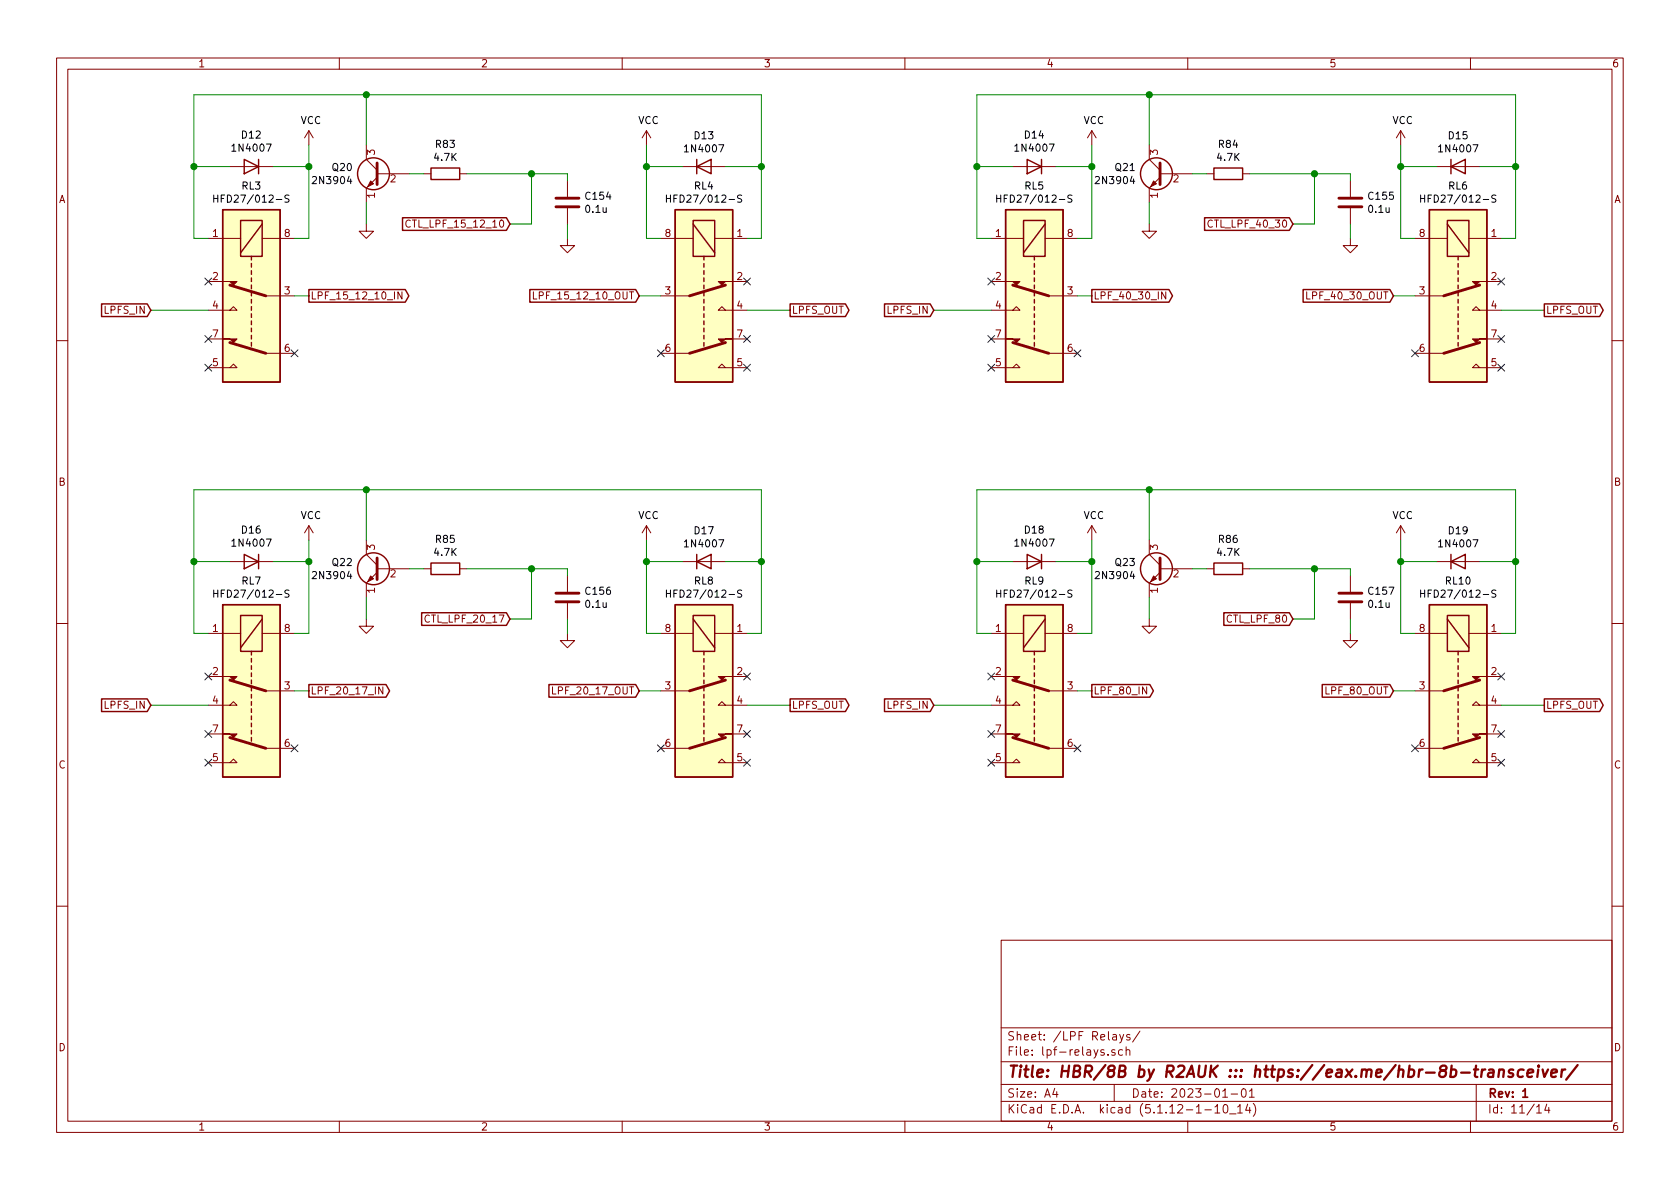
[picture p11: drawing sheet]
EESchema Schematic File Version 4
EELAYER 30 0
EELAYER END
$Descr A4 11693 8268
encoding utf-8
Sheet 11 14
Title "HBR/8B by R2AUK ::: https://eax.me/hbr-8b-transceiver/"
Date "2023-01-01"
Rev "1"
Comp ""
Comment1 ""
Comment2 ""
Comment3 ""
Comment4 ""
$EndDescr
$Comp
L Relay:G2RL-2-ASI-DC5 RL?
U 1 1
P 1750 2050
AR Path="/62866BC1/63A5D8CF" Ref="RL?"  Part="1" 
AR Path="/63A27CB7/63A5D8CF" Ref="RL3"  Part="1" 
F 0 "RL3" V 983 2050 50  0000 C CNN
F 1 "HFD27/012-S" V 1074 2050 50  0000 C CNN
F 2 "Relay_THT:Relay_DPDT_Omron_G2RL" H 2400 2000 50  0001 L CNN
F 3 "https://omronfs.omron.com/en_US/ecb/products/pdf/en-g2rl.pdf" H 1750 2050 50  0001 C CNN
	1    1750 2050
	0    -1   1    0   
$EndComp
NoConn ~ 1450 2350
NoConn ~ 2050 2450
NoConn ~ 1450 2550
$Comp
L Relay:G2RL-2-ASI-DC5 RL?
U 1 1
P 4900 2050
AR Path="/62866BC1/63A5D90E" Ref="RL?"  Part="1" 
AR Path="/63A27CB7/63A5D90E" Ref="RL4"  Part="1" 
F 0 "RL4" V 4133 2050 50  0000 C CNN
F 1 "HFD27/012-S" V 4224 2050 50  0000 C CNN
F 2 "Relay_THT:Relay_DPDT_Omron_G2RL" H 5550 2000 50  0001 L CNN
F 3 "https://omronfs.omron.com/en_US/ecb/products/pdf/en-g2rl.pdf" H 4900 2050 50  0001 C CNN
	1    4900 2050
	0    1    1    0   
$EndComp
NoConn ~ 4600 2450
NoConn ~ 5200 2350
NoConn ~ 5200 2550
NoConn ~ 5200 1950
NoConn ~ 1450 1950
$Comp
L power:VCC #PWR?
U 1 1
P 2150 1000
AR Path="/62866BC1/63A5D957" Ref="#PWR?"  Part="1" 
AR Path="/63A27CB7/63A5D957" Ref="#PWR0161"  Part="1" 
F 0 "#PWR0161" H 2150 850 50  0001 C CNN
F 1 "VCC" H 2165 1173 50  0000 C CNN
F 2 "" H 2150 1000 50  0001 C CNN
F 3 "" H 2150 1000 50  0001 C CNN
	1    2150 1000
	1    0    0    -1  
$EndComp
$Comp
L power:VCC #PWR?
U 1 1
P 4500 1000
AR Path="/62866BC1/63A5D95D" Ref="#PWR?"  Part="1" 
AR Path="/63A27CB7/63A5D95D" Ref="#PWR0162"  Part="1" 
F 0 "#PWR0162" H 4500 850 50  0001 C CNN
F 1 "VCC" H 4515 1173 50  0000 C CNN
F 2 "" H 4500 1000 50  0001 C CNN
F 3 "" H 4500 1000 50  0001 C CNN
	1    4500 1000
	1    0    0    -1  
$EndComp
$Comp
L Diode:1N4007 D?
U 1 1
P 4900 1150
AR Path="/62866BC1/63A5D963" Ref="D?"  Part="1" 
AR Path="/63A27CB7/63A5D963" Ref="D13"  Part="1" 
F 0 "D13" H 4900 1367 50  0000 C CNN
F 1 "1N4007" H 4900 1276 50  0000 C CNN
F 2 "Diode_THT:D_DO-41_SOD81_P10.16mm_Horizontal" H 4900 975 50  0001 C CNN
F 3 "http://www.vishay.com/docs/88503/1n4001.pdf" H 4900 1150 50  0001 C CNN
	1    4900 1150
	1    0    0    -1  
$EndComp
$Comp
L Diode:1N4007 D?
U 1 1
P 1750 1150
AR Path="/62866BC1/63A5D969" Ref="D?"  Part="1" 
AR Path="/63A27CB7/63A5D969" Ref="D12"  Part="1" 
F 0 "D12" H 1750 933 50  0000 C CNN
F 1 "1N4007" H 1750 1024 50  0000 C CNN
F 2 "Diode_THT:D_DO-41_SOD81_P10.16mm_Horizontal" H 1750 975 50  0001 C CNN
F 3 "http://www.vishay.com/docs/88503/1n4001.pdf" H 1750 1150 50  0001 C CNN
	1    1750 1150
	-1   0    0    1   
$EndComp
Wire Wire Line
	2050 1650 2150 1650
Wire Wire Line
	2150 1650 2150 1150
Wire Wire Line
	1900 1150 2150 1150
Connection ~ 2150 1150
Wire Wire Line
	2150 1150 2150 1000
Wire Wire Line
	4600 1650 4500 1650
Wire Wire Line
	4500 1650 4500 1150
Wire Wire Line
	4750 1150 4500 1150
Connection ~ 4500 1150
Wire Wire Line
	4500 1150 4500 1000
Wire Wire Line
	1450 1650 1350 1650
Wire Wire Line
	1350 1650 1350 1150
Wire Wire Line
	1350 1150 1600 1150
Wire Wire Line
	1350 1150 1350 650 
Connection ~ 1350 1150
Wire Wire Line
	5050 1150 5300 1150
Wire Wire Line
	5300 1650 5300 1150
Wire Wire Line
	5300 1650 5200 1650
Connection ~ 5300 1150
Wire Wire Line
	5300 1150 5300 650 
$Comp
L Transistor_BJT:2N3904 Q?
U 1 1
P 2650 1200
AR Path="/62866BC1/63A5D990" Ref="Q?"  Part="1" 
AR Path="/63A27CB7/63A5D990" Ref="Q20"  Part="1" 
F 0 "Q20" H 2841 1246 50  0000 L CNN
F 1 "2N3904" H 2841 1155 50  0000 L CNN
F 2 "Package_TO_SOT_THT:TO-92_Inline" H 2850 1125 50  0001 L CIN
F 3 "https://www.fairchildsemi.com/datasheets/2N/2N3904.pdf" H 2650 1200 50  0001 L CNN
	1    2650 1200
	-1   0    0    -1  
$EndComp
$Comp
L power:GND #PWR?
U 1 1
P 2550 1550
AR Path="/62866BC1/63A5D9A3" Ref="#PWR?"  Part="1" 
AR Path="/63A27CB7/63A5D9A3" Ref="#PWR0165"  Part="1" 
F 0 "#PWR0165" H 2550 1300 50  0001 C CNN
F 1 "GND" H 2555 1377 50  0001 C CNN
F 2 "" H 2550 1550 50  0001 C CNN
F 3 "" H 2550 1550 50  0001 C CNN
	1    2550 1550
	1    0    0    -1  
$EndComp
Wire Wire Line
	2550 1550 2550 1400
$Comp
L Device:R R?
U 1 1
P 3100 1200
AR Path="/62866BC1/63A5D9B4" Ref="R?"  Part="1" 
AR Path="/63A27CB7/63A5D9B4" Ref="R83"  Part="1" 
F 0 "R83" V 2893 1200 50  0000 C CNN
F 1 "4.7K" V 2984 1200 50  0000 C CNN
F 2 "" V 3030 1200 50  0001 C CNN
F 3 "~" H 3100 1200 50  0001 C CNN
	1    3100 1200
	0    1    1    0   
$EndComp
Wire Wire Line
	2950 1200 2850 1200
Text GLabel 3550 1550 0    50   Input ~ 0
CTL_LPF_15_12_10
Text GLabel 5500 2150 2    50   Output ~ 0
LPFS_OUT
Text GLabel 1050 2150 0    50   Input ~ 0
LPFS_IN
Wire Wire Line
	5500 2150 5200 2150
Wire Wire Line
	1050 2150 1450 2150
Wire Wire Line
	1350 650  2550 650 
Text GLabel 2150 2050 2    50   Output ~ 0
LPF_15_12_10_IN
Text GLabel 4450 2050 0    50   Input ~ 0
LPF_15_12_10_OUT
Wire Wire Line
	4450 2050 4600 2050
Wire Wire Line
	2150 2050 2050 2050
Wire Wire Line
	2550 650  2550 1000
Wire Wire Line
	3700 1200 3700 1550
Wire Wire Line
	3700 1550 3550 1550
Wire Wire Line
	3250 1200 3700 1200
$Comp
L Relay:G2RL-2-ASI-DC5 RL?
U 1 1
P 1750 4800
AR Path="/62866BC1/63AC4995" Ref="RL?"  Part="1" 
AR Path="/63A27CB7/63AC4995" Ref="RL7"  Part="1" 
F 0 "RL7" V 983 4800 50  0000 C CNN
F 1 "HFD27/012-S" V 1074 4800 50  0000 C CNN
F 2 "Relay_THT:Relay_DPDT_Omron_G2RL" H 2400 4750 50  0001 L CNN
F 3 "https://omronfs.omron.com/en_US/ecb/products/pdf/en-g2rl.pdf" H 1750 4800 50  0001 C CNN
	1    1750 4800
	0    -1   1    0   
$EndComp
NoConn ~ 1450 5100
NoConn ~ 2050 5200
NoConn ~ 1450 5300
$Comp
L Relay:G2RL-2-ASI-DC5 RL?
U 1 1
P 4900 4800
AR Path="/62866BC1/63AC49A2" Ref="RL?"  Part="1" 
AR Path="/63A27CB7/63AC49A2" Ref="RL8"  Part="1" 
F 0 "RL8" V 4133 4800 50  0000 C CNN
F 1 "HFD27/012-S" V 4224 4800 50  0000 C CNN
F 2 "Relay_THT:Relay_DPDT_Omron_G2RL" H 5550 4750 50  0001 L CNN
F 3 "https://omronfs.omron.com/en_US/ecb/products/pdf/en-g2rl.pdf" H 4900 4800 50  0001 C CNN
	1    4900 4800
	0    1    1    0   
$EndComp
NoConn ~ 4600 5200
NoConn ~ 5200 5100
NoConn ~ 5200 5300
NoConn ~ 5200 4700
NoConn ~ 1450 4700
$Comp
L power:VCC #PWR?
U 1 1
P 2150 3750
AR Path="/62866BC1/63AC49B1" Ref="#PWR?"  Part="1" 
AR Path="/63A27CB7/63AC49B1" Ref="#PWR0169"  Part="1" 
F 0 "#PWR0169" H 2150 3600 50  0001 C CNN
F 1 "VCC" H 2165 3923 50  0000 C CNN
F 2 "" H 2150 3750 50  0001 C CNN
F 3 "" H 2150 3750 50  0001 C CNN
	1    2150 3750
	1    0    0    -1  
$EndComp
$Comp
L power:VCC #PWR?
U 1 1
P 4500 3750
AR Path="/62866BC1/63AC49BB" Ref="#PWR?"  Part="1" 
AR Path="/63A27CB7/63AC49BB" Ref="#PWR0170"  Part="1" 
F 0 "#PWR0170" H 4500 3600 50  0001 C CNN
F 1 "VCC" H 4515 3923 50  0000 C CNN
F 2 "" H 4500 3750 50  0001 C CNN
F 3 "" H 4500 3750 50  0001 C CNN
	1    4500 3750
	1    0    0    -1  
$EndComp
$Comp
L Diode:1N4007 D?
U 1 1
P 4900 3900
AR Path="/62866BC1/63AC49C5" Ref="D?"  Part="1" 
AR Path="/63A27CB7/63AC49C5" Ref="D17"  Part="1" 
F 0 "D17" H 4900 4117 50  0000 C CNN
F 1 "1N4007" H 4900 4026 50  0000 C CNN
F 2 "Diode_THT:D_DO-41_SOD81_P10.16mm_Horizontal" H 4900 3725 50  0001 C CNN
F 3 "http://www.vishay.com/docs/88503/1n4001.pdf" H 4900 3900 50  0001 C CNN
	1    4900 3900
	1    0    0    -1  
$EndComp
$Comp
L Diode:1N4007 D?
U 1 1
P 1750 3900
AR Path="/62866BC1/63AC49CF" Ref="D?"  Part="1" 
AR Path="/63A27CB7/63AC49CF" Ref="D16"  Part="1" 
F 0 "D16" H 1750 3683 50  0000 C CNN
F 1 "1N4007" H 1750 3774 50  0000 C CNN
F 2 "Diode_THT:D_DO-41_SOD81_P10.16mm_Horizontal" H 1750 3725 50  0001 C CNN
F 3 "http://www.vishay.com/docs/88503/1n4001.pdf" H 1750 3900 50  0001 C CNN
	1    1750 3900
	-1   0    0    1   
$EndComp
Wire Wire Line
	2050 4400 2150 4400
Wire Wire Line
	2150 4400 2150 3900
Wire Wire Line
	1900 3900 2150 3900
Connection ~ 2150 3900
Wire Wire Line
	2150 3900 2150 3750
Wire Wire Line
	4600 4400 4500 4400
Wire Wire Line
	4500 4400 4500 3900
Wire Wire Line
	4750 3900 4500 3900
Connection ~ 4500 3900
Wire Wire Line
	4500 3900 4500 3750
Wire Wire Line
	1450 4400 1350 4400
Wire Wire Line
	1350 4400 1350 3900
Wire Wire Line
	1350 3900 1600 3900
Wire Wire Line
	1350 3900 1350 3400
Connection ~ 1350 3900
Wire Wire Line
	5050 3900 5300 3900
Wire Wire Line
	5300 4400 5300 3900
Wire Wire Line
	5300 4400 5200 4400
Connection ~ 5300 3900
Wire Wire Line
	5300 3900 5300 3400
$Comp
L Transistor_BJT:2N3904 Q?
U 1 1
P 2650 3950
AR Path="/62866BC1/63AC49ED" Ref="Q?"  Part="1" 
AR Path="/63A27CB7/63AC49ED" Ref="Q22"  Part="1" 
F 0 "Q22" H 2841 3996 50  0000 L CNN
F 1 "2N3904" H 2841 3905 50  0000 L CNN
F 2 "Package_TO_SOT_THT:TO-92_Inline" H 2850 3875 50  0001 L CIN
F 3 "https://www.fairchildsemi.com/datasheets/2N/2N3904.pdf" H 2650 3950 50  0001 L CNN
	1    2650 3950
	-1   0    0    -1  
$EndComp
$Comp
L power:GND #PWR?
U 1 1
P 2550 4300
AR Path="/62866BC1/63AC49F7" Ref="#PWR?"  Part="1" 
AR Path="/63A27CB7/63AC49F7" Ref="#PWR0173"  Part="1" 
F 0 "#PWR0173" H 2550 4050 50  0001 C CNN
F 1 "GND" H 2555 4127 50  0001 C CNN
F 2 "" H 2550 4300 50  0001 C CNN
F 3 "" H 2550 4300 50  0001 C CNN
	1    2550 4300
	1    0    0    -1  
$EndComp
Wire Wire Line
	2550 4300 2550 4150
$Comp
L Device:R R?
U 1 1
P 3100 3950
AR Path="/62866BC1/63AC4A02" Ref="R?"  Part="1" 
AR Path="/63A27CB7/63AC4A02" Ref="R85"  Part="1" 
F 0 "R85" V 2893 3950 50  0000 C CNN
F 1 "4.7K" V 2984 3950 50  0000 C CNN
F 2 "" V 3030 3950 50  0001 C CNN
F 3 "~" H 3100 3950 50  0001 C CNN
	1    3100 3950
	0    1    1    0   
$EndComp
Wire Wire Line
	2950 3950 2850 3950
Text GLabel 3550 4300 0    50   Input ~ 0
CTL_LPF_20_17
Text GLabel 5500 4900 2    50   Output ~ 0
LPFS_OUT
Text GLabel 1050 4900 0    50   Input ~ 0
LPFS_IN
Wire Wire Line
	5500 4900 5200 4900
Wire Wire Line
	1050 4900 1450 4900
Wire Wire Line
	1350 3400 2550 3400
Text GLabel 2150 4800 2    50   Output ~ 0
LPF_20_17_IN
Text GLabel 4450 4800 0    50   Input ~ 0
LPF_20_17_OUT
Wire Wire Line
	4450 4800 4600 4800
Wire Wire Line
	2150 4800 2050 4800
Wire Wire Line
	2550 3400 2550 3750
Wire Wire Line
	3700 3950 3700 4300
Wire Wire Line
	3700 4300 3550 4300
Wire Wire Line
	3250 3950 3700 3950
$Comp
L Relay:G2RL-2-ASI-DC5 RL?
U 1 1
P 7200 2050
AR Path="/62866BC1/63AD131B" Ref="RL?"  Part="1" 
AR Path="/63A27CB7/63AD131B" Ref="RL5"  Part="1" 
F 0 "RL5" V 6433 2050 50  0000 C CNN
F 1 "HFD27/012-S" V 6524 2050 50  0000 C CNN
F 2 "Relay_THT:Relay_DPDT_Omron_G2RL" H 7850 2000 50  0001 L CNN
F 3 "https://omronfs.omron.com/en_US/ecb/products/pdf/en-g2rl.pdf" H 7200 2050 50  0001 C CNN
	1    7200 2050
	0    -1   1    0   
$EndComp
NoConn ~ 6900 2350
NoConn ~ 7500 2450
NoConn ~ 6900 2550
NoConn ~ 6900 1950
$Comp
L power:VCC #PWR?
U 1 1
P 7600 1000
AR Path="/62866BC1/63AD1337" Ref="#PWR?"  Part="1" 
AR Path="/63A27CB7/63AD1337" Ref="#PWR0163"  Part="1" 
F 0 "#PWR0163" H 7600 850 50  0001 C CNN
F 1 "VCC" H 7615 1173 50  0000 C CNN
F 2 "" H 7600 1000 50  0001 C CNN
F 3 "" H 7600 1000 50  0001 C CNN
	1    7600 1000
	1    0    0    -1  
$EndComp
$Comp
L Diode:1N4007 D?
U 1 1
P 7200 1150
AR Path="/62866BC1/63AD1355" Ref="D?"  Part="1" 
AR Path="/63A27CB7/63AD1355" Ref="D14"  Part="1" 
F 0 "D14" H 7200 933 50  0000 C CNN
F 1 "1N4007" H 7200 1024 50  0000 C CNN
F 2 "Diode_THT:D_DO-41_SOD81_P10.16mm_Horizontal" H 7200 975 50  0001 C CNN
F 3 "http://www.vishay.com/docs/88503/1n4001.pdf" H 7200 1150 50  0001 C CNN
	1    7200 1150
	-1   0    0    1   
$EndComp
Wire Wire Line
	7500 1650 7600 1650
Wire Wire Line
	7600 1650 7600 1150
Wire Wire Line
	7350 1150 7600 1150
Connection ~ 7600 1150
Wire Wire Line
	7600 1150 7600 1000
Wire Wire Line
	6900 1650 6800 1650
Wire Wire Line
	6800 1650 6800 1150
Wire Wire Line
	6800 1150 7050 1150
Wire Wire Line
	6800 1150 6800 650 
Connection ~ 6800 1150
$Comp
L Transistor_BJT:2N3904 Q?
U 1 1
P 8100 1200
AR Path="/62866BC1/63AD1373" Ref="Q?"  Part="1" 
AR Path="/63A27CB7/63AD1373" Ref="Q21"  Part="1" 
F 0 "Q21" H 8291 1246 50  0000 L CNN
F 1 "2N3904" H 8291 1155 50  0000 L CNN
F 2 "Package_TO_SOT_THT:TO-92_Inline" H 8300 1125 50  0001 L CIN
F 3 "https://www.fairchildsemi.com/datasheets/2N/2N3904.pdf" H 8100 1200 50  0001 L CNN
	1    8100 1200
	-1   0    0    -1  
$EndComp
$Comp
L power:GND #PWR?
U 1 1
P 8000 1550
AR Path="/62866BC1/63AD137D" Ref="#PWR?"  Part="1" 
AR Path="/63A27CB7/63AD137D" Ref="#PWR0166"  Part="1" 
F 0 "#PWR0166" H 8000 1300 50  0001 C CNN
F 1 "GND" H 8005 1377 50  0001 C CNN
F 2 "" H 8000 1550 50  0001 C CNN
F 3 "" H 8000 1550 50  0001 C CNN
	1    8000 1550
	1    0    0    -1  
$EndComp
Wire Wire Line
	8000 1550 8000 1400
$Comp
L Device:R R?
U 1 1
P 8550 1200
AR Path="/62866BC1/63AD1388" Ref="R?"  Part="1" 
AR Path="/63A27CB7/63AD1388" Ref="R84"  Part="1" 
F 0 "R84" V 8343 1200 50  0000 C CNN
F 1 "4.7K" V 8434 1200 50  0000 C CNN
F 2 "" V 8480 1200 50  0001 C CNN
F 3 "~" H 8550 1200 50  0001 C CNN
	1    8550 1200
	0    1    1    0   
$EndComp
Wire Wire Line
	8400 1200 8300 1200
Text GLabel 9000 1550 0    50   Input ~ 0
CTL_LPF_40_30
Text GLabel 6500 2150 0    50   Input ~ 0
LPFS_IN
Wire Wire Line
	6500 2150 6900 2150
Wire Wire Line
	6800 650  8000 650 
Text GLabel 7600 2050 2    50   Output ~ 0
LPF_40_30_IN
Wire Wire Line
	7600 2050 7500 2050
Wire Wire Line
	8000 650  8000 1000
Wire Wire Line
	9150 1200 9150 1550
Wire Wire Line
	9150 1550 9000 1550
Wire Wire Line
	8700 1200 9150 1200
$Comp
L Relay:G2RL-2-ASI-DC5 RL?
U 1 1
P 7200 4800
AR Path="/62866BC1/63AD13A3" Ref="RL?"  Part="1" 
AR Path="/63A27CB7/63AD13A3" Ref="RL9"  Part="1" 
F 0 "RL9" V 6433 4800 50  0000 C CNN
F 1 "HFD27/012-S" V 6524 4800 50  0000 C CNN
F 2 "Relay_THT:Relay_DPDT_Omron_G2RL" H 7850 4750 50  0001 L CNN
F 3 "https://omronfs.omron.com/en_US/ecb/products/pdf/en-g2rl.pdf" H 7200 4800 50  0001 C CNN
	1    7200 4800
	0    -1   1    0   
$EndComp
NoConn ~ 6900 5100
NoConn ~ 7500 5200
NoConn ~ 6900 5300
$Comp
L Relay:G2RL-2-ASI-DC5 RL?
U 1 1
P 10150 4800
AR Path="/62866BC1/63AD13B0" Ref="RL?"  Part="1" 
AR Path="/63A27CB7/63AD13B0" Ref="RL10"  Part="1" 
F 0 "RL10" V 9383 4800 50  0000 C CNN
F 1 "HFD27/012-S" V 9474 4800 50  0000 C CNN
F 2 "Relay_THT:Relay_DPDT_Omron_G2RL" H 10800 4750 50  0001 L CNN
F 3 "https://omronfs.omron.com/en_US/ecb/products/pdf/en-g2rl.pdf" H 10150 4800 50  0001 C CNN
	1    10150 4800
	0    1    1    0   
$EndComp
NoConn ~ 9850 5200
NoConn ~ 10450 5100
NoConn ~ 10450 5300
NoConn ~ 10450 4700
NoConn ~ 6900 4700
$Comp
L power:VCC #PWR?
U 1 1
P 7600 3750
AR Path="/62866BC1/63AD13BF" Ref="#PWR?"  Part="1" 
AR Path="/63A27CB7/63AD13BF" Ref="#PWR0171"  Part="1" 
F 0 "#PWR0171" H 7600 3600 50  0001 C CNN
F 1 "VCC" H 7615 3923 50  0000 C CNN
F 2 "" H 7600 3750 50  0001 C CNN
F 3 "" H 7600 3750 50  0001 C CNN
	1    7600 3750
	1    0    0    -1  
$EndComp
$Comp
L power:VCC #PWR?
U 1 1
P 9750 3750
AR Path="/62866BC1/63AD13C9" Ref="#PWR?"  Part="1" 
AR Path="/63A27CB7/63AD13C9" Ref="#PWR0172"  Part="1" 
F 0 "#PWR0172" H 9750 3600 50  0001 C CNN
F 1 "VCC" H 9765 3923 50  0000 C CNN
F 2 "" H 9750 3750 50  0001 C CNN
F 3 "" H 9750 3750 50  0001 C CNN
	1    9750 3750
	1    0    0    -1  
$EndComp
$Comp
L Diode:1N4007 D?
U 1 1
P 10150 3900
AR Path="/62866BC1/63AD13D3" Ref="D?"  Part="1" 
AR Path="/63A27CB7/63AD13D3" Ref="D19"  Part="1" 
F 0 "D19" H 10150 4117 50  0000 C CNN
F 1 "1N4007" H 10150 4026 50  0000 C CNN
F 2 "Diode_THT:D_DO-41_SOD81_P10.16mm_Horizontal" H 10150 3725 50  0001 C CNN
F 3 "http://www.vishay.com/docs/88503/1n4001.pdf" H 10150 3900 50  0001 C CNN
	1    10150 3900
	1    0    0    -1  
$EndComp
$Comp
L Diode:1N4007 D?
U 1 1
P 7200 3900
AR Path="/62866BC1/63AD13DD" Ref="D?"  Part="1" 
AR Path="/63A27CB7/63AD13DD" Ref="D18"  Part="1" 
F 0 "D18" H 7200 3683 50  0000 C CNN
F 1 "1N4007" H 7200 3774 50  0000 C CNN
F 2 "Diode_THT:D_DO-41_SOD81_P10.16mm_Horizontal" H 7200 3725 50  0001 C CNN
F 3 "http://www.vishay.com/docs/88503/1n4001.pdf" H 7200 3900 50  0001 C CNN
	1    7200 3900
	-1   0    0    1   
$EndComp
Wire Wire Line
	7500 4400 7600 4400
Wire Wire Line
	7600 4400 7600 3900
Wire Wire Line
	7350 3900 7600 3900
Connection ~ 7600 3900
Wire Wire Line
	7600 3900 7600 3750
Wire Wire Line
	9850 4400 9750 4400
Wire Wire Line
	9750 4400 9750 3900
Wire Wire Line
	10000 3900 9750 3900
Connection ~ 9750 3900
Wire Wire Line
	9750 3900 9750 3750
Wire Wire Line
	6900 4400 6800 4400
Wire Wire Line
	6800 4400 6800 3900
Wire Wire Line
	6800 3900 7050 3900
Wire Wire Line
	6800 3900 6800 3400
Connection ~ 6800 3900
Wire Wire Line
	10300 3900 10550 3900
Wire Wire Line
	10550 4400 10550 3900
Wire Wire Line
	10550 4400 10450 4400
Connection ~ 10550 3900
Wire Wire Line
	10550 3900 10550 3400
$Comp
L Transistor_BJT:2N3904 Q?
U 1 1
P 8100 3950
AR Path="/62866BC1/63AD13FB" Ref="Q?"  Part="1" 
AR Path="/63A27CB7/63AD13FB" Ref="Q23"  Part="1" 
F 0 "Q23" H 8291 3996 50  0000 L CNN
F 1 "2N3904" H 8291 3905 50  0000 L CNN
F 2 "Package_TO_SOT_THT:TO-92_Inline" H 8300 3875 50  0001 L CIN
F 3 "https://www.fairchildsemi.com/datasheets/2N/2N3904.pdf" H 8100 3950 50  0001 L CNN
	1    8100 3950
	-1   0    0    -1  
$EndComp
$Comp
L power:GND #PWR?
U 1 1
P 8000 4300
AR Path="/62866BC1/63AD1405" Ref="#PWR?"  Part="1" 
AR Path="/63A27CB7/63AD1405" Ref="#PWR0174"  Part="1" 
F 0 "#PWR0174" H 8000 4050 50  0001 C CNN
F 1 "GND" H 8005 4127 50  0001 C CNN
F 2 "" H 8000 4300 50  0001 C CNN
F 3 "" H 8000 4300 50  0001 C CNN
	1    8000 4300
	1    0    0    -1  
$EndComp
Wire Wire Line
	8000 4300 8000 4150
$Comp
L Device:R R?
U 1 1
P 8550 3950
AR Path="/62866BC1/63AD1410" Ref="R?"  Part="1" 
AR Path="/63A27CB7/63AD1410" Ref="R86"  Part="1" 
F 0 "R86" V 8343 3950 50  0000 C CNN
F 1 "4.7K" V 8434 3950 50  0000 C CNN
F 2 "" V 8480 3950 50  0001 C CNN
F 3 "~" H 8550 3950 50  0001 C CNN
	1    8550 3950
	0    1    1    0   
$EndComp
Wire Wire Line
	8400 3950 8300 3950
Text GLabel 9000 4300 0    50   Input ~ 0
CTL_LPF_80
Text GLabel 10750 4900 2    50   Output ~ 0
LPFS_OUT
Text GLabel 6500 4900 0    50   Input ~ 0
LPFS_IN
Wire Wire Line
	10750 4900 10450 4900
Wire Wire Line
	6500 4900 6900 4900
Wire Wire Line
	6800 3400 8000 3400
Text GLabel 7600 4800 2    50   Output ~ 0
LPF_80_IN
Text GLabel 9700 4800 0    50   Input ~ 0
LPF_80_OUT
Wire Wire Line
	9700 4800 9850 4800
Wire Wire Line
	7600 4800 7500 4800
Wire Wire Line
	8000 3400 8000 3750
Wire Wire Line
	9150 3950 9150 4300
Wire Wire Line
	9150 4300 9000 4300
Wire Wire Line
	8700 3950 9150 3950
Wire Wire Line
	9700 2050 9850 2050
Text GLabel 9700 2050 0    50   Input ~ 0
LPF_40_30_OUT
Wire Wire Line
	10750 2150 10450 2150
Text GLabel 10750 2150 2    50   Output ~ 0
LPFS_OUT
Wire Wire Line
	10550 1150 10550 650 
Connection ~ 10550 1150
Wire Wire Line
	10550 1650 10450 1650
Wire Wire Line
	10550 1650 10550 1150
Wire Wire Line
	10300 1150 10550 1150
Wire Wire Line
	9750 1150 9750 1000
Connection ~ 9750 1150
Wire Wire Line
	10000 1150 9750 1150
Wire Wire Line
	9750 1650 9750 1150
Wire Wire Line
	9850 1650 9750 1650
$Comp
L Diode:1N4007 D?
U 1 1
P 10150 1150
AR Path="/62866BC1/63AD134B" Ref="D?"  Part="1" 
AR Path="/63A27CB7/63AD134B" Ref="D15"  Part="1" 
F 0 "D15" H 10150 1367 50  0000 C CNN
F 1 "1N4007" H 10150 1276 50  0000 C CNN
F 2 "Diode_THT:D_DO-41_SOD81_P10.16mm_Horizontal" H 10150 975 50  0001 C CNN
F 3 "http://www.vishay.com/docs/88503/1n4001.pdf" H 10150 1150 50  0001 C CNN
	1    10150 1150
	1    0    0    -1  
$EndComp
$Comp
L power:VCC #PWR?
U 1 1
P 9750 1000
AR Path="/62866BC1/63AD1341" Ref="#PWR?"  Part="1" 
AR Path="/63A27CB7/63AD1341" Ref="#PWR0164"  Part="1" 
F 0 "#PWR0164" H 9750 850 50  0001 C CNN
F 1 "VCC" H 9765 1173 50  0000 C CNN
F 2 "" H 9750 1000 50  0001 C CNN
F 3 "" H 9750 1000 50  0001 C CNN
	1    9750 1000
	1    0    0    -1  
$EndComp
NoConn ~ 10450 1950
NoConn ~ 10450 2550
NoConn ~ 10450 2350
NoConn ~ 9850 2450
$Comp
L Relay:G2RL-2-ASI-DC5 RL?
U 1 1
P 10150 2050
AR Path="/62866BC1/63AD1328" Ref="RL?"  Part="1" 
AR Path="/63A27CB7/63AD1328" Ref="RL6"  Part="1" 
F 0 "RL6" V 9383 2050 50  0000 C CNN
F 1 "HFD27/012-S" V 9474 2050 50  0000 C CNN
F 2 "Relay_THT:Relay_DPDT_Omron_G2RL" H 10800 2000 50  0001 L CNN
F 3 "https://omronfs.omron.com/en_US/ecb/products/pdf/en-g2rl.pdf" H 10150 2050 50  0001 C CNN
	1    10150 2050
	0    1    1    0   
$EndComp
Wire Wire Line
	8000 650  10550 650 
Connection ~ 8000 650 
Wire Wire Line
	8000 3400 10550 3400
Connection ~ 8000 3400
Wire Wire Line
	2550 650  5300 650 
Connection ~ 2550 650 
Wire Wire Line
	2550 3400 5300 3400
Connection ~ 2550 3400
$Comp
L Device:C C155
U 1 1
P 9400 1400
F 0 "C155" H 9515 1446 50  0000 L CNN
F 1 "0.1u" H 9515 1355 50  0000 L CNN
F 2 "" H 9438 1250 50  0001 C CNN
F 3 "~" H 9400 1400 50  0001 C CNN
	1    9400 1400
	1    0    0    -1  
$EndComp
$Comp
L power:GND #PWR?
U 1 1
P 9400 1650
AR Path="/62866BC1/63B2A578" Ref="#PWR?"  Part="1" 
AR Path="/63A27CB7/63B2A578" Ref="#PWR0168"  Part="1" 
F 0 "#PWR0168" H 9400 1400 50  0001 C CNN
F 1 "GND" H 9405 1477 50  0001 C CNN
F 2 "" H 9400 1650 50  0001 C CNN
F 3 "" H 9400 1650 50  0001 C CNN
	1    9400 1650
	1    0    0    -1  
$EndComp
Wire Wire Line
	9400 1200 9400 1250
Wire Wire Line
	9400 1650 9400 1550
Wire Wire Line
	9400 1200 9150 1200
Connection ~ 9150 1200
$Comp
L Device:C C157
U 1 1
P 9400 4150
F 0 "C157" H 9515 4196 50  0000 L CNN
F 1 "0.1u" H 9515 4105 50  0000 L CNN
F 2 "" H 9438 4000 50  0001 C CNN
F 3 "~" H 9400 4150 50  0001 C CNN
	1    9400 4150
	1    0    0    -1  
$EndComp
$Comp
L power:GND #PWR?
U 1 1
P 9400 4400
AR Path="/62866BC1/63B35A4D" Ref="#PWR?"  Part="1" 
AR Path="/63A27CB7/63B35A4D" Ref="#PWR0176"  Part="1" 
F 0 "#PWR0176" H 9400 4150 50  0001 C CNN
F 1 "GND" H 9405 4227 50  0001 C CNN
F 2 "" H 9400 4400 50  0001 C CNN
F 3 "" H 9400 4400 50  0001 C CNN
	1    9400 4400
	1    0    0    -1  
$EndComp
Wire Wire Line
	9400 3950 9400 4000
Wire Wire Line
	9400 4400 9400 4300
Wire Wire Line
	9400 3950 9150 3950
Connection ~ 9150 3950
$Comp
L Device:C C156
U 1 1
P 3950 4150
F 0 "C156" H 4065 4196 50  0000 L CNN
F 1 "0.1u" H 4065 4105 50  0000 L CNN
F 2 "" H 3988 4000 50  0001 C CNN
F 3 "~" H 3950 4150 50  0001 C CNN
	1    3950 4150
	1    0    0    -1  
$EndComp
$Comp
L power:GND #PWR?
U 1 1
P 3950 4400
AR Path="/62866BC1/63B3BC83" Ref="#PWR?"  Part="1" 
AR Path="/63A27CB7/63B3BC83" Ref="#PWR0175"  Part="1" 
F 0 "#PWR0175" H 3950 4150 50  0001 C CNN
F 1 "GND" H 3955 4227 50  0001 C CNN
F 2 "" H 3950 4400 50  0001 C CNN
F 3 "" H 3950 4400 50  0001 C CNN
	1    3950 4400
	1    0    0    -1  
$EndComp
Wire Wire Line
	3950 3950 3950 4000
Wire Wire Line
	3950 4400 3950 4300
Wire Wire Line
	3950 3950 3700 3950
Connection ~ 3700 3950
$Comp
L Device:C C154
U 1 1
P 3950 1400
F 0 "C154" H 4065 1446 50  0000 L CNN
F 1 "0.1u" H 4065 1355 50  0000 L CNN
F 2 "" H 3988 1250 50  0001 C CNN
F 3 "~" H 3950 1400 50  0001 C CNN
	1    3950 1400
	1    0    0    -1  
$EndComp
$Comp
L power:GND #PWR?
U 1 1
P 3950 1650
AR Path="/62866BC1/63B43B6C" Ref="#PWR?"  Part="1" 
AR Path="/63A27CB7/63B43B6C" Ref="#PWR0167"  Part="1" 
F 0 "#PWR0167" H 3950 1400 50  0001 C CNN
F 1 "GND" H 3955 1477 50  0001 C CNN
F 2 "" H 3950 1650 50  0001 C CNN
F 3 "" H 3950 1650 50  0001 C CNN
	1    3950 1650
	1    0    0    -1  
$EndComp
Wire Wire Line
	3950 1200 3950 1250
Wire Wire Line
	3950 1650 3950 1550
Wire Wire Line
	3950 1200 3700 1200
Connection ~ 3700 1200
$EndSCHEMATC
